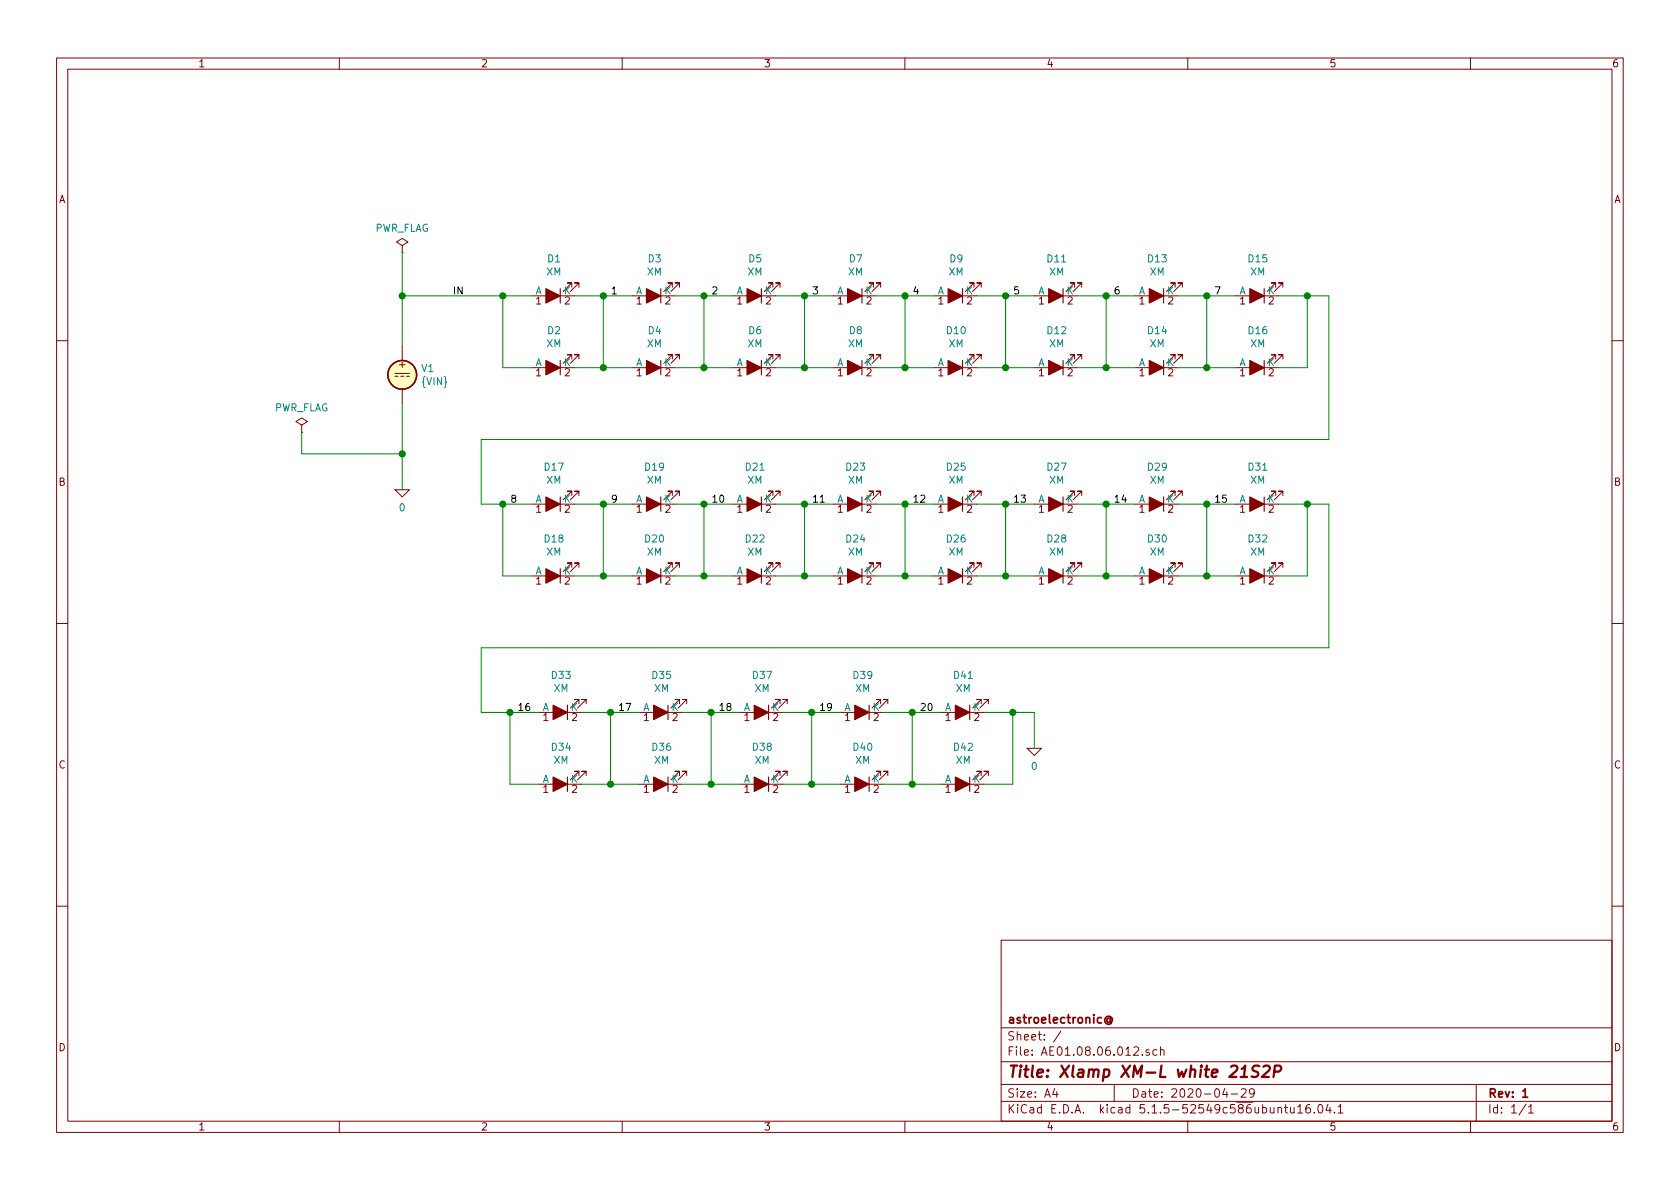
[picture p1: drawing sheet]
EESchema Schematic File Version 4
EELAYER 30 0
EELAYER END
$Descr A4 11693 8268
encoding utf-8
Sheet 1 1
Title "Xlamp XM-L white 21S2P"
Date "2020-04-29"
Rev "1"
Comp "astroelectronic@"
Comment1 ""
Comment2 ""
Comment3 ""
Comment4 ""
$EndDescr
$Comp
L power:PWR_FLAG #FLG02
U 1 1
P 2800 1750
F 0 "#FLG02" H 2800 1825 50  0001 C CNN
F 1 "PWR_FLAG" H 2800 1923 50  0000 C CNN
F 2 "" H 2800 1750 50  0001 C CNN
F 3 "~" H 2800 1750 50  0001 C CNN
	1    2800 1750
	1    0    0    -1  
$EndComp
$Comp
L power:PWR_FLAG #FLG01
U 1 1
P 2100 3000
F 0 "#FLG01" H 2100 3075 50  0001 C CNN
F 1 "PWR_FLAG" H 2100 3173 50  0000 C CNN
F 2 "" H 2100 3000 50  0001 C CNN
F 3 "~" H 2100 3000 50  0001 C CNN
	1    2100 3000
	1    0    0    -1  
$EndComp
Wire Wire Line
	2100 3150 2100 3000
Wire Wire Line
	2800 3150 2100 3150
$Comp
L pspice:0 #GND01
U 1 1
P 2800 3400
F 0 "#GND01" H 2800 3300 50  0001 C CNN
F 1 "0" H 2800 3277 50  0000 C CNN
F 2 "" H 2800 3400 50  0001 C CNN
F 3 "~" H 2800 3400 50  0001 C CNN
	1    2800 3400
	1    0    0    -1  
$EndComp
$Comp
L Simulation_SPICE:VDC V1
U 1 1
P 2800 2600
F 0 "V1" H 2930 2646 50  0000 L CNN
F 1 "{VIN}" H 2930 2555 50  0000 L CNN
F 2 "" H 2800 2600 50  0001 C CNN
F 3 "~" H 2800 2600 50  0001 C CNN
F 4 "Y" H 2800 2600 50  0001 L CNN "Spice_Netlist_Enabled"
F 5 "V" H 2800 2600 50  0001 L CNN "Spice_Primitive"
	1    2800 2600
	1    0    0    -1  
$EndComp
Wire Wire Line
	2800 2800 2800 3150
Connection ~ 2800 3150
Wire Wire Line
	2800 3150 2800 3400
Wire Wire Line
	2800 1750 2800 2050
Wire Wire Line
	3700 2050 3500 2050
Wire Wire Line
	4700 2050 4900 2050
Wire Wire Line
	5400 2050 5600 2050
Wire Wire Line
	4000 2050 4200 2050
Wire Wire Line
	9250 2050 9100 2050
Wire Wire Line
	6100 2050 6300 2050
Wire Wire Line
	6800 2050 7000 2050
Wire Wire Line
	8200 2050 8400 2050
Wire Wire Line
	7500 2050 7700 2050
Wire Wire Line
	4700 2550 4900 2550
Wire Wire Line
	5400 2550 5600 2550
Wire Wire Line
	4000 2550 4200 2550
Wire Wire Line
	6100 2550 6300 2550
Wire Wire Line
	6800 2550 7000 2550
Wire Wire Line
	8200 2550 8400 2550
Wire Wire Line
	7500 2550 7700 2550
Wire Wire Line
	3700 2550 3500 2550
Wire Wire Line
	3500 2550 3500 2050
Wire Wire Line
	3500 2050 2800 2050
Wire Wire Line
	8900 2550 9100 2550
Wire Wire Line
	9100 2550 9100 2050
Connection ~ 9100 2050
Wire Wire Line
	9100 2050 8900 2050
Wire Wire Line
	4200 2550 4200 2050
Connection ~ 4200 2550
Wire Wire Line
	4200 2550 4400 2550
Connection ~ 4200 2050
Wire Wire Line
	4200 2050 4400 2050
Wire Wire Line
	4900 2550 4900 2050
Connection ~ 4900 2550
Wire Wire Line
	4900 2550 5100 2550
Connection ~ 4900 2050
Wire Wire Line
	4900 2050 5100 2050
Wire Wire Line
	5600 2550 5600 2050
Connection ~ 5600 2550
Wire Wire Line
	5600 2550 5800 2550
Connection ~ 5600 2050
Wire Wire Line
	5600 2050 5800 2050
Wire Wire Line
	6300 2550 6300 2050
Connection ~ 6300 2550
Wire Wire Line
	6300 2550 6500 2550
Connection ~ 6300 2050
Wire Wire Line
	6300 2050 6500 2050
Wire Wire Line
	7000 2550 7000 2050
Connection ~ 7000 2550
Wire Wire Line
	7000 2550 7200 2550
Connection ~ 7000 2050
Wire Wire Line
	7000 2050 7200 2050
Wire Wire Line
	7700 2550 7700 2050
Connection ~ 7700 2550
Wire Wire Line
	7700 2550 7900 2550
Connection ~ 7700 2050
Wire Wire Line
	7700 2050 7900 2050
Wire Wire Line
	8400 2550 8400 2050
Connection ~ 8400 2550
Wire Wire Line
	8400 2550 8600 2550
Connection ~ 8400 2050
Wire Wire Line
	8400 2050 8600 2050
Text Label 4250 2050 0    50   ~ 0
1
Text Label 4950 2050 0    50   ~ 0
2
Text Label 5650 2050 0    50   ~ 0
3
Text Label 6350 2050 0    50   ~ 0
4
Text Label 7050 2050 0    50   ~ 0
5
Text Label 7750 2050 0    50   ~ 0
6
Text Label 8450 2050 0    50   ~ 0
7
Connection ~ 2800 2050
Wire Wire Line
	2800 2050 2800 2400
$Comp
L AE01.17.06.000:LED_ALT_SIM D1
U 1 1
P 3850 2050
F 0 "D1" H 3843 1795 50  0000 C CNN
F 1 "XM" H 3843 1886 50  0000 C CNN
F 2 "" H 3850 2050 50  0001 C CNN
F 3 "~" H 3850 2050 50  0001 C CNN
F 4 "D" H 3850 2050 50  0001 C CNN "Spice_Primitive"
F 5 "XM" H 3850 2050 50  0001 C CNN "Spice_Model"
F 6 "Y" H 3850 2050 50  0001 C CNN "Spice_Netlist_Enabled"
F 7 "models/XLamp-XML-spice.txt" H 3850 2050 50  0001 C CNN "Spice_Lib_File"
	1    3850 2050
	-1   0    0    1   
$EndComp
$Comp
L AE01.17.06.000:LED_ALT_SIM D2
U 1 1
P 3850 2550
F 0 "D2" H 3843 2295 50  0000 C CNN
F 1 "XM" H 3843 2386 50  0000 C CNN
F 2 "" H 3850 2550 50  0001 C CNN
F 3 "~" H 3850 2550 50  0001 C CNN
F 4 "models/XLamp-XML-spice.txt" H 3850 2550 50  0001 C CNN "Spice_Lib_File"
F 5 "XM" H 3850 2550 50  0001 C CNN "Spice_Model"
F 6 "Y" H 3850 2550 50  0001 C CNN "Spice_Netlist_Enabled"
F 7 "D" H 3850 2550 50  0001 C CNN "Spice_Primitive"
	1    3850 2550
	-1   0    0    1   
$EndComp
$Comp
L AE01.17.06.000:LED_ALT_SIM D3
U 1 1
P 4550 2050
F 0 "D3" H 4543 1795 50  0000 C CNN
F 1 "XM" H 4543 1886 50  0000 C CNN
F 2 "" H 4550 2050 50  0001 C CNN
F 3 "~" H 4550 2050 50  0001 C CNN
F 4 "models/XLamp-XML-spice.txt" H 4550 2050 50  0001 C CNN "Spice_Lib_File"
F 5 "XM" H 4550 2050 50  0001 C CNN "Spice_Model"
F 6 "Y" H 4550 2050 50  0001 C CNN "Spice_Netlist_Enabled"
F 7 "D" H 4550 2050 50  0001 C CNN "Spice_Primitive"
	1    4550 2050
	-1   0    0    1   
$EndComp
$Comp
L AE01.17.06.000:LED_ALT_SIM D4
U 1 1
P 4550 2550
F 0 "D4" H 4543 2295 50  0000 C CNN
F 1 "XM" H 4543 2386 50  0000 C CNN
F 2 "" H 4550 2550 50  0001 C CNN
F 3 "~" H 4550 2550 50  0001 C CNN
F 4 "models/XLamp-XML-spice.txt" H 4550 2550 50  0001 C CNN "Spice_Lib_File"
F 5 "XM" H 4550 2550 50  0001 C CNN "Spice_Model"
F 6 "Y" H 4550 2550 50  0001 C CNN "Spice_Netlist_Enabled"
F 7 "D" H 4550 2550 50  0001 C CNN "Spice_Primitive"
	1    4550 2550
	-1   0    0    1   
$EndComp
$Comp
L AE01.17.06.000:LED_ALT_SIM D5
U 1 1
P 5250 2050
F 0 "D5" H 5243 1795 50  0000 C CNN
F 1 "XM" H 5243 1886 50  0000 C CNN
F 2 "" H 5250 2050 50  0001 C CNN
F 3 "~" H 5250 2050 50  0001 C CNN
F 4 "models/XLamp-XML-spice.txt" H 5250 2050 50  0001 C CNN "Spice_Lib_File"
F 5 "XM" H 5250 2050 50  0001 C CNN "Spice_Model"
F 6 "Y" H 5250 2050 50  0001 C CNN "Spice_Netlist_Enabled"
F 7 "D" H 5250 2050 50  0001 C CNN "Spice_Primitive"
	1    5250 2050
	-1   0    0    1   
$EndComp
$Comp
L AE01.17.06.000:LED_ALT_SIM D6
U 1 1
P 5250 2550
F 0 "D6" H 5243 2295 50  0000 C CNN
F 1 "XM" H 5243 2386 50  0000 C CNN
F 2 "" H 5250 2550 50  0001 C CNN
F 3 "~" H 5250 2550 50  0001 C CNN
F 4 "models/XLamp-XML-spice.txt" H 5250 2550 50  0001 C CNN "Spice_Lib_File"
F 5 "XM" H 5250 2550 50  0001 C CNN "Spice_Model"
F 6 "Y" H 5250 2550 50  0001 C CNN "Spice_Netlist_Enabled"
F 7 "D" H 5250 2550 50  0001 C CNN "Spice_Primitive"
	1    5250 2550
	-1   0    0    1   
$EndComp
$Comp
L AE01.17.06.000:LED_ALT_SIM D7
U 1 1
P 5950 2050
F 0 "D7" H 5943 1795 50  0000 C CNN
F 1 "XM" H 5943 1886 50  0000 C CNN
F 2 "" H 5950 2050 50  0001 C CNN
F 3 "~" H 5950 2050 50  0001 C CNN
F 4 "models/XLamp-XML-spice.txt" H 5950 2050 50  0001 C CNN "Spice_Lib_File"
F 5 "XM" H 5950 2050 50  0001 C CNN "Spice_Model"
F 6 "Y" H 5950 2050 50  0001 C CNN "Spice_Netlist_Enabled"
F 7 "D" H 5950 2050 50  0001 C CNN "Spice_Primitive"
	1    5950 2050
	-1   0    0    1   
$EndComp
$Comp
L AE01.17.06.000:LED_ALT_SIM D8
U 1 1
P 5950 2550
F 0 "D8" H 5943 2295 50  0000 C CNN
F 1 "XM" H 5943 2386 50  0000 C CNN
F 2 "" H 5950 2550 50  0001 C CNN
F 3 "~" H 5950 2550 50  0001 C CNN
F 4 "models/XLamp-XML-spice.txt" H 5950 2550 50  0001 C CNN "Spice_Lib_File"
F 5 "XM" H 5950 2550 50  0001 C CNN "Spice_Model"
F 6 "Y" H 5950 2550 50  0001 C CNN "Spice_Netlist_Enabled"
F 7 "D" H 5950 2550 50  0001 C CNN "Spice_Primitive"
	1    5950 2550
	-1   0    0    1   
$EndComp
$Comp
L AE01.17.06.000:LED_ALT_SIM D9
U 1 1
P 6650 2050
F 0 "D9" H 6643 1795 50  0000 C CNN
F 1 "XM" H 6643 1886 50  0000 C CNN
F 2 "" H 6650 2050 50  0001 C CNN
F 3 "~" H 6650 2050 50  0001 C CNN
F 4 "models/XLamp-XML-spice.txt" H 6650 2050 50  0001 C CNN "Spice_Lib_File"
F 5 "XM" H 6650 2050 50  0001 C CNN "Spice_Model"
F 6 "Y" H 6650 2050 50  0001 C CNN "Spice_Netlist_Enabled"
F 7 "D" H 6650 2050 50  0001 C CNN "Spice_Primitive"
	1    6650 2050
	-1   0    0    1   
$EndComp
$Comp
L AE01.17.06.000:LED_ALT_SIM D10
U 1 1
P 6650 2550
F 0 "D10" H 6643 2295 50  0000 C CNN
F 1 "XM" H 6643 2386 50  0000 C CNN
F 2 "" H 6650 2550 50  0001 C CNN
F 3 "~" H 6650 2550 50  0001 C CNN
F 4 "models/XLamp-XML-spice.txt" H 6650 2550 50  0001 C CNN "Spice_Lib_File"
F 5 "XM" H 6650 2550 50  0001 C CNN "Spice_Model"
F 6 "Y" H 6650 2550 50  0001 C CNN "Spice_Netlist_Enabled"
F 7 "D" H 6650 2550 50  0001 C CNN "Spice_Primitive"
	1    6650 2550
	-1   0    0    1   
$EndComp
$Comp
L AE01.17.06.000:LED_ALT_SIM D11
U 1 1
P 7350 2050
F 0 "D11" H 7343 1795 50  0000 C CNN
F 1 "XM" H 7343 1886 50  0000 C CNN
F 2 "" H 7350 2050 50  0001 C CNN
F 3 "~" H 7350 2050 50  0001 C CNN
F 4 "models/XLamp-XML-spice.txt" H 7350 2050 50  0001 C CNN "Spice_Lib_File"
F 5 "XM" H 7350 2050 50  0001 C CNN "Spice_Model"
F 6 "Y" H 7350 2050 50  0001 C CNN "Spice_Netlist_Enabled"
F 7 "D" H 7350 2050 50  0001 C CNN "Spice_Primitive"
	1    7350 2050
	-1   0    0    1   
$EndComp
$Comp
L AE01.17.06.000:LED_ALT_SIM D12
U 1 1
P 7350 2550
F 0 "D12" H 7343 2295 50  0000 C CNN
F 1 "XM" H 7343 2386 50  0000 C CNN
F 2 "" H 7350 2550 50  0001 C CNN
F 3 "~" H 7350 2550 50  0001 C CNN
F 4 "models/XLamp-XML-spice.txt" H 7350 2550 50  0001 C CNN "Spice_Lib_File"
F 5 "XM" H 7350 2550 50  0001 C CNN "Spice_Model"
F 6 "Y" H 7350 2550 50  0001 C CNN "Spice_Netlist_Enabled"
F 7 "D" H 7350 2550 50  0001 C CNN "Spice_Primitive"
	1    7350 2550
	-1   0    0    1   
$EndComp
$Comp
L AE01.17.06.000:LED_ALT_SIM D13
U 1 1
P 8050 2050
F 0 "D13" H 8043 1795 50  0000 C CNN
F 1 "XM" H 8043 1886 50  0000 C CNN
F 2 "" H 8050 2050 50  0001 C CNN
F 3 "~" H 8050 2050 50  0001 C CNN
F 4 "models/XLamp-XML-spice.txt" H 8050 2050 50  0001 C CNN "Spice_Lib_File"
F 5 "XM" H 8050 2050 50  0001 C CNN "Spice_Model"
F 6 "Y" H 8050 2050 50  0001 C CNN "Spice_Netlist_Enabled"
F 7 "D" H 8050 2050 50  0001 C CNN "Spice_Primitive"
	1    8050 2050
	-1   0    0    1   
$EndComp
$Comp
L AE01.17.06.000:LED_ALT_SIM D14
U 1 1
P 8050 2550
F 0 "D14" H 8043 2295 50  0000 C CNN
F 1 "XM" H 8043 2386 50  0000 C CNN
F 2 "" H 8050 2550 50  0001 C CNN
F 3 "~" H 8050 2550 50  0001 C CNN
F 4 "models/XLamp-XML-spice.txt" H 8050 2550 50  0001 C CNN "Spice_Lib_File"
F 5 "XM" H 8050 2550 50  0001 C CNN "Spice_Model"
F 6 "Y" H 8050 2550 50  0001 C CNN "Spice_Netlist_Enabled"
F 7 "D" H 8050 2550 50  0001 C CNN "Spice_Primitive"
	1    8050 2550
	-1   0    0    1   
$EndComp
$Comp
L AE01.17.06.000:LED_ALT_SIM D15
U 1 1
P 8750 2050
F 0 "D15" H 8743 1795 50  0000 C CNN
F 1 "XM" H 8743 1886 50  0000 C CNN
F 2 "" H 8750 2050 50  0001 C CNN
F 3 "~" H 8750 2050 50  0001 C CNN
F 4 "models/XLamp-XML-spice.txt" H 8750 2050 50  0001 C CNN "Spice_Lib_File"
F 5 "XM" H 8750 2050 50  0001 C CNN "Spice_Model"
F 6 "Y" H 8750 2050 50  0001 C CNN "Spice_Netlist_Enabled"
F 7 "D" H 8750 2050 50  0001 C CNN "Spice_Primitive"
	1    8750 2050
	-1   0    0    1   
$EndComp
$Comp
L AE01.17.06.000:LED_ALT_SIM D16
U 1 1
P 8750 2550
F 0 "D16" H 8743 2295 50  0000 C CNN
F 1 "XM" H 8743 2386 50  0000 C CNN
F 2 "" H 8750 2550 50  0001 C CNN
F 3 "~" H 8750 2550 50  0001 C CNN
F 4 "models/XLamp-XML-spice.txt" H 8750 2550 50  0001 C CNN "Spice_Lib_File"
F 5 "XM" H 8750 2550 50  0001 C CNN "Spice_Model"
F 6 "Y" H 8750 2550 50  0001 C CNN "Spice_Netlist_Enabled"
F 7 "D" H 8750 2550 50  0001 C CNN "Spice_Primitive"
	1    8750 2550
	-1   0    0    1   
$EndComp
Wire Wire Line
	3700 3500 3500 3500
Wire Wire Line
	4700 3500 4900 3500
Wire Wire Line
	5400 3500 5600 3500
Wire Wire Line
	4000 3500 4200 3500
Wire Wire Line
	9250 3500 9100 3500
Wire Wire Line
	6100 3500 6300 3500
Wire Wire Line
	6800 3500 7000 3500
Wire Wire Line
	8200 3500 8400 3500
Wire Wire Line
	7500 3500 7700 3500
Wire Wire Line
	4700 4000 4900 4000
Wire Wire Line
	5400 4000 5600 4000
Wire Wire Line
	4000 4000 4200 4000
Wire Wire Line
	6100 4000 6300 4000
Wire Wire Line
	6800 4000 7000 4000
Wire Wire Line
	8200 4000 8400 4000
Wire Wire Line
	7500 4000 7700 4000
Wire Wire Line
	3700 4000 3500 4000
Wire Wire Line
	3500 4000 3500 3500
Wire Wire Line
	8900 4000 9100 4000
Wire Wire Line
	9100 4000 9100 3500
Connection ~ 9100 3500
Wire Wire Line
	9100 3500 8900 3500
Wire Wire Line
	4200 4000 4200 3500
Connection ~ 4200 4000
Wire Wire Line
	4200 4000 4400 4000
Connection ~ 4200 3500
Wire Wire Line
	4200 3500 4400 3500
Wire Wire Line
	4900 4000 4900 3500
Connection ~ 4900 4000
Wire Wire Line
	4900 4000 5100 4000
Connection ~ 4900 3500
Wire Wire Line
	4900 3500 5100 3500
Wire Wire Line
	5600 4000 5600 3500
Connection ~ 5600 4000
Wire Wire Line
	5600 4000 5800 4000
Connection ~ 5600 3500
Wire Wire Line
	5600 3500 5800 3500
Wire Wire Line
	6300 4000 6300 3500
Connection ~ 6300 4000
Wire Wire Line
	6300 4000 6500 4000
Connection ~ 6300 3500
Wire Wire Line
	6300 3500 6500 3500
Wire Wire Line
	7000 4000 7000 3500
Connection ~ 7000 4000
Wire Wire Line
	7000 4000 7200 4000
Connection ~ 7000 3500
Wire Wire Line
	7000 3500 7200 3500
Wire Wire Line
	7700 4000 7700 3500
Connection ~ 7700 4000
Wire Wire Line
	7700 4000 7900 4000
Connection ~ 7700 3500
Wire Wire Line
	7700 3500 7900 3500
Wire Wire Line
	8400 4000 8400 3500
Connection ~ 8400 4000
Wire Wire Line
	8400 4000 8600 4000
Connection ~ 8400 3500
Wire Wire Line
	8400 3500 8600 3500
Text Label 4250 3500 0    50   ~ 0
9
Text Label 4950 3500 0    50   ~ 0
10
Text Label 5650 3500 0    50   ~ 0
11
Text Label 6350 3500 0    50   ~ 0
12
Text Label 7050 3500 0    50   ~ 0
13
Text Label 7750 3500 0    50   ~ 0
14
Text Label 8450 3500 0    50   ~ 0
15
$Comp
L AE01.17.06.000:LED_ALT_SIM D17
U 1 1
P 3850 3500
F 0 "D17" H 3843 3245 50  0000 C CNN
F 1 "XM" H 3843 3336 50  0000 C CNN
F 2 "" H 3850 3500 50  0001 C CNN
F 3 "~" H 3850 3500 50  0001 C CNN
F 4 "D" H 3850 3500 50  0001 C CNN "Spice_Primitive"
F 5 "XM" H 3850 3500 50  0001 C CNN "Spice_Model"
F 6 "Y" H 3850 3500 50  0001 C CNN "Spice_Netlist_Enabled"
F 7 "models/XLamp-XML-spice.txt" H 3850 3500 50  0001 C CNN "Spice_Lib_File"
	1    3850 3500
	-1   0    0    1   
$EndComp
$Comp
L AE01.17.06.000:LED_ALT_SIM D18
U 1 1
P 3850 4000
F 0 "D18" H 3843 3745 50  0000 C CNN
F 1 "XM" H 3843 3836 50  0000 C CNN
F 2 "" H 3850 4000 50  0001 C CNN
F 3 "~" H 3850 4000 50  0001 C CNN
F 4 "models/XLamp-XML-spice.txt" H 3850 4000 50  0001 C CNN "Spice_Lib_File"
F 5 "XM" H 3850 4000 50  0001 C CNN "Spice_Model"
F 6 "Y" H 3850 4000 50  0001 C CNN "Spice_Netlist_Enabled"
F 7 "D" H 3850 4000 50  0001 C CNN "Spice_Primitive"
	1    3850 4000
	-1   0    0    1   
$EndComp
$Comp
L AE01.17.06.000:LED_ALT_SIM D19
U 1 1
P 4550 3500
F 0 "D19" H 4543 3245 50  0000 C CNN
F 1 "XM" H 4543 3336 50  0000 C CNN
F 2 "" H 4550 3500 50  0001 C CNN
F 3 "~" H 4550 3500 50  0001 C CNN
F 4 "models/XLamp-XML-spice.txt" H 4550 3500 50  0001 C CNN "Spice_Lib_File"
F 5 "XM" H 4550 3500 50  0001 C CNN "Spice_Model"
F 6 "Y" H 4550 3500 50  0001 C CNN "Spice_Netlist_Enabled"
F 7 "D" H 4550 3500 50  0001 C CNN "Spice_Primitive"
	1    4550 3500
	-1   0    0    1   
$EndComp
$Comp
L AE01.17.06.000:LED_ALT_SIM D20
U 1 1
P 4550 4000
F 0 "D20" H 4543 3745 50  0000 C CNN
F 1 "XM" H 4543 3836 50  0000 C CNN
F 2 "" H 4550 4000 50  0001 C CNN
F 3 "~" H 4550 4000 50  0001 C CNN
F 4 "models/XLamp-XML-spice.txt" H 4550 4000 50  0001 C CNN "Spice_Lib_File"
F 5 "XM" H 4550 4000 50  0001 C CNN "Spice_Model"
F 6 "Y" H 4550 4000 50  0001 C CNN "Spice_Netlist_Enabled"
F 7 "D" H 4550 4000 50  0001 C CNN "Spice_Primitive"
	1    4550 4000
	-1   0    0    1   
$EndComp
$Comp
L AE01.17.06.000:LED_ALT_SIM D21
U 1 1
P 5250 3500
F 0 "D21" H 5243 3245 50  0000 C CNN
F 1 "XM" H 5243 3336 50  0000 C CNN
F 2 "" H 5250 3500 50  0001 C CNN
F 3 "~" H 5250 3500 50  0001 C CNN
F 4 "models/XLamp-XML-spice.txt" H 5250 3500 50  0001 C CNN "Spice_Lib_File"
F 5 "XM" H 5250 3500 50  0001 C CNN "Spice_Model"
F 6 "Y" H 5250 3500 50  0001 C CNN "Spice_Netlist_Enabled"
F 7 "D" H 5250 3500 50  0001 C CNN "Spice_Primitive"
	1    5250 3500
	-1   0    0    1   
$EndComp
$Comp
L AE01.17.06.000:LED_ALT_SIM D22
U 1 1
P 5250 4000
F 0 "D22" H 5243 3745 50  0000 C CNN
F 1 "XM" H 5243 3836 50  0000 C CNN
F 2 "" H 5250 4000 50  0001 C CNN
F 3 "~" H 5250 4000 50  0001 C CNN
F 4 "models/XLamp-XML-spice.txt" H 5250 4000 50  0001 C CNN "Spice_Lib_File"
F 5 "XM" H 5250 4000 50  0001 C CNN "Spice_Model"
F 6 "Y" H 5250 4000 50  0001 C CNN "Spice_Netlist_Enabled"
F 7 "D" H 5250 4000 50  0001 C CNN "Spice_Primitive"
	1    5250 4000
	-1   0    0    1   
$EndComp
$Comp
L AE01.17.06.000:LED_ALT_SIM D23
U 1 1
P 5950 3500
F 0 "D23" H 5943 3245 50  0000 C CNN
F 1 "XM" H 5943 3336 50  0000 C CNN
F 2 "" H 5950 3500 50  0001 C CNN
F 3 "~" H 5950 3500 50  0001 C CNN
F 4 "models/XLamp-XML-spice.txt" H 5950 3500 50  0001 C CNN "Spice_Lib_File"
F 5 "XM" H 5950 3500 50  0001 C CNN "Spice_Model"
F 6 "Y" H 5950 3500 50  0001 C CNN "Spice_Netlist_Enabled"
F 7 "D" H 5950 3500 50  0001 C CNN "Spice_Primitive"
	1    5950 3500
	-1   0    0    1   
$EndComp
$Comp
L AE01.17.06.000:LED_ALT_SIM D24
U 1 1
P 5950 4000
F 0 "D24" H 5943 3745 50  0000 C CNN
F 1 "XM" H 5943 3836 50  0000 C CNN
F 2 "" H 5950 4000 50  0001 C CNN
F 3 "~" H 5950 4000 50  0001 C CNN
F 4 "models/XLamp-XML-spice.txt" H 5950 4000 50  0001 C CNN "Spice_Lib_File"
F 5 "XM" H 5950 4000 50  0001 C CNN "Spice_Model"
F 6 "Y" H 5950 4000 50  0001 C CNN "Spice_Netlist_Enabled"
F 7 "D" H 5950 4000 50  0001 C CNN "Spice_Primitive"
	1    5950 4000
	-1   0    0    1   
$EndComp
$Comp
L AE01.17.06.000:LED_ALT_SIM D25
U 1 1
P 6650 3500
F 0 "D25" H 6643 3245 50  0000 C CNN
F 1 "XM" H 6643 3336 50  0000 C CNN
F 2 "" H 6650 3500 50  0001 C CNN
F 3 "~" H 6650 3500 50  0001 C CNN
F 4 "models/XLamp-XML-spice.txt" H 6650 3500 50  0001 C CNN "Spice_Lib_File"
F 5 "XM" H 6650 3500 50  0001 C CNN "Spice_Model"
F 6 "Y" H 6650 3500 50  0001 C CNN "Spice_Netlist_Enabled"
F 7 "D" H 6650 3500 50  0001 C CNN "Spice_Primitive"
	1    6650 3500
	-1   0    0    1   
$EndComp
$Comp
L AE01.17.06.000:LED_ALT_SIM D26
U 1 1
P 6650 4000
F 0 "D26" H 6643 3745 50  0000 C CNN
F 1 "XM" H 6643 3836 50  0000 C CNN
F 2 "" H 6650 4000 50  0001 C CNN
F 3 "~" H 6650 4000 50  0001 C CNN
F 4 "models/XLamp-XML-spice.txt" H 6650 4000 50  0001 C CNN "Spice_Lib_File"
F 5 "XM" H 6650 4000 50  0001 C CNN "Spice_Model"
F 6 "Y" H 6650 4000 50  0001 C CNN "Spice_Netlist_Enabled"
F 7 "D" H 6650 4000 50  0001 C CNN "Spice_Primitive"
	1    6650 4000
	-1   0    0    1   
$EndComp
$Comp
L AE01.17.06.000:LED_ALT_SIM D27
U 1 1
P 7350 3500
F 0 "D27" H 7343 3245 50  0000 C CNN
F 1 "XM" H 7343 3336 50  0000 C CNN
F 2 "" H 7350 3500 50  0001 C CNN
F 3 "~" H 7350 3500 50  0001 C CNN
F 4 "models/XLamp-XML-spice.txt" H 7350 3500 50  0001 C CNN "Spice_Lib_File"
F 5 "XM" H 7350 3500 50  0001 C CNN "Spice_Model"
F 6 "Y" H 7350 3500 50  0001 C CNN "Spice_Netlist_Enabled"
F 7 "D" H 7350 3500 50  0001 C CNN "Spice_Primitive"
	1    7350 3500
	-1   0    0    1   
$EndComp
$Comp
L AE01.17.06.000:LED_ALT_SIM D28
U 1 1
P 7350 4000
F 0 "D28" H 7343 3745 50  0000 C CNN
F 1 "XM" H 7343 3836 50  0000 C CNN
F 2 "" H 7350 4000 50  0001 C CNN
F 3 "~" H 7350 4000 50  0001 C CNN
F 4 "models/XLamp-XML-spice.txt" H 7350 4000 50  0001 C CNN "Spice_Lib_File"
F 5 "XM" H 7350 4000 50  0001 C CNN "Spice_Model"
F 6 "Y" H 7350 4000 50  0001 C CNN "Spice_Netlist_Enabled"
F 7 "D" H 7350 4000 50  0001 C CNN "Spice_Primitive"
	1    7350 4000
	-1   0    0    1   
$EndComp
$Comp
L AE01.17.06.000:LED_ALT_SIM D29
U 1 1
P 8050 3500
F 0 "D29" H 8043 3245 50  0000 C CNN
F 1 "XM" H 8043 3336 50  0000 C CNN
F 2 "" H 8050 3500 50  0001 C CNN
F 3 "~" H 8050 3500 50  0001 C CNN
F 4 "models/XLamp-XML-spice.txt" H 8050 3500 50  0001 C CNN "Spice_Lib_File"
F 5 "XM" H 8050 3500 50  0001 C CNN "Spice_Model"
F 6 "Y" H 8050 3500 50  0001 C CNN "Spice_Netlist_Enabled"
F 7 "D" H 8050 3500 50  0001 C CNN "Spice_Primitive"
	1    8050 3500
	-1   0    0    1   
$EndComp
$Comp
L AE01.17.06.000:LED_ALT_SIM D30
U 1 1
P 8050 4000
F 0 "D30" H 8043 3745 50  0000 C CNN
F 1 "XM" H 8043 3836 50  0000 C CNN
F 2 "" H 8050 4000 50  0001 C CNN
F 3 "~" H 8050 4000 50  0001 C CNN
F 4 "models/XLamp-XML-spice.txt" H 8050 4000 50  0001 C CNN "Spice_Lib_File"
F 5 "XM" H 8050 4000 50  0001 C CNN "Spice_Model"
F 6 "Y" H 8050 4000 50  0001 C CNN "Spice_Netlist_Enabled"
F 7 "D" H 8050 4000 50  0001 C CNN "Spice_Primitive"
	1    8050 4000
	-1   0    0    1   
$EndComp
$Comp
L AE01.17.06.000:LED_ALT_SIM D31
U 1 1
P 8750 3500
F 0 "D31" H 8743 3245 50  0000 C CNN
F 1 "XM" H 8743 3336 50  0000 C CNN
F 2 "" H 8750 3500 50  0001 C CNN
F 3 "~" H 8750 3500 50  0001 C CNN
F 4 "models/XLamp-XML-spice.txt" H 8750 3500 50  0001 C CNN "Spice_Lib_File"
F 5 "XM" H 8750 3500 50  0001 C CNN "Spice_Model"
F 6 "Y" H 8750 3500 50  0001 C CNN "Spice_Netlist_Enabled"
F 7 "D" H 8750 3500 50  0001 C CNN "Spice_Primitive"
	1    8750 3500
	-1   0    0    1   
$EndComp
$Comp
L AE01.17.06.000:LED_ALT_SIM D32
U 1 1
P 8750 4000
F 0 "D32" H 8743 3745 50  0000 C CNN
F 1 "XM" H 8743 3836 50  0000 C CNN
F 2 "" H 8750 4000 50  0001 C CNN
F 3 "~" H 8750 4000 50  0001 C CNN
F 4 "models/XLamp-XML-spice.txt" H 8750 4000 50  0001 C CNN "Spice_Lib_File"
F 5 "XM" H 8750 4000 50  0001 C CNN "Spice_Model"
F 6 "Y" H 8750 4000 50  0001 C CNN "Spice_Netlist_Enabled"
F 7 "D" H 8750 4000 50  0001 C CNN "Spice_Primitive"
	1    8750 4000
	-1   0    0    1   
$EndComp
Wire Wire Line
	3500 3500 3350 3500
Wire Wire Line
	3350 3500 3350 3050
Wire Wire Line
	3350 3050 9250 3050
Wire Wire Line
	9250 3050 9250 2050
Text Label 3550 3500 0    50   ~ 0
8
Connection ~ 3500 3500
$Comp
L pspice:0 #GND02
U 1 1
P 7200 5200
F 0 "#GND02" H 7200 5100 50  0001 C CNN
F 1 "0" H 7200 5077 50  0000 C CNN
F 2 "" H 7200 5200 50  0001 C CNN
F 3 "~" H 7200 5200 50  0001 C CNN
	1    7200 5200
	1    0    0    -1  
$EndComp
Wire Wire Line
	7200 4950 7200 5200
Wire Wire Line
	7200 4950 7050 4950
Wire Wire Line
	3350 4950 3550 4950
Wire Wire Line
	4750 4950 4950 4950
Wire Wire Line
	4050 4950 4250 4950
Wire Wire Line
	4750 5450 4950 5450
Wire Wire Line
	4050 5450 4250 5450
Wire Wire Line
	6850 5450 7050 5450
Wire Wire Line
	7050 5450 7050 4950
Connection ~ 7050 4950
Wire Wire Line
	7050 4950 6850 4950
Wire Wire Line
	3550 5450 3550 4950
Wire Wire Line
	3550 5450 3750 5450
Connection ~ 3550 4950
Wire Wire Line
	3550 4950 3750 4950
Wire Wire Line
	4250 5450 4250 4950
Connection ~ 4250 5450
Wire Wire Line
	4250 5450 4450 5450
Connection ~ 4250 4950
Wire Wire Line
	4250 4950 4450 4950
Wire Wire Line
	4950 5450 4950 4950
Connection ~ 4950 5450
Wire Wire Line
	4950 5450 5150 5450
Connection ~ 4950 4950
Wire Wire Line
	4950 4950 5150 4950
Text Label 3600 4950 0    50   ~ 0
16
Text Label 4300 4950 0    50   ~ 0
17
Text Label 5000 4950 0    50   ~ 0
18
$Comp
L AE01.17.06.000:LED_ALT_SIM D33
U 1 1
P 3900 4950
F 0 "D33" H 3893 4695 50  0000 C CNN
F 1 "XM" H 3893 4786 50  0000 C CNN
F 2 "" H 3900 4950 50  0001 C CNN
F 3 "~" H 3900 4950 50  0001 C CNN
F 4 "models/XLamp-XML-spice.txt" H 3900 4950 50  0001 C CNN "Spice_Lib_File"
F 5 "XM" H 3900 4950 50  0001 C CNN "Spice_Model"
F 6 "Y" H 3900 4950 50  0001 C CNN "Spice_Netlist_Enabled"
F 7 "D" H 3900 4950 50  0001 C CNN "Spice_Primitive"
	1    3900 4950
	-1   0    0    1   
$EndComp
$Comp
L AE01.17.06.000:LED_ALT_SIM D34
U 1 1
P 3900 5450
F 0 "D34" H 3893 5195 50  0000 C CNN
F 1 "XM" H 3893 5286 50  0000 C CNN
F 2 "" H 3900 5450 50  0001 C CNN
F 3 "~" H 3900 5450 50  0001 C CNN
F 4 "models/XLamp-XML-spice.txt" H 3900 5450 50  0001 C CNN "Spice_Lib_File"
F 5 "XM" H 3900 5450 50  0001 C CNN "Spice_Model"
F 6 "Y" H 3900 5450 50  0001 C CNN "Spice_Netlist_Enabled"
F 7 "D" H 3900 5450 50  0001 C CNN "Spice_Primitive"
	1    3900 5450
	-1   0    0    1   
$EndComp
$Comp
L AE01.17.06.000:LED_ALT_SIM D35
U 1 1
P 4600 4950
F 0 "D35" H 4593 4695 50  0000 C CNN
F 1 "XM" H 4593 4786 50  0000 C CNN
F 2 "" H 4600 4950 50  0001 C CNN
F 3 "~" H 4600 4950 50  0001 C CNN
F 4 "models/XLamp-XML-spice.txt" H 4600 4950 50  0001 C CNN "Spice_Lib_File"
F 5 "XM" H 4600 4950 50  0001 C CNN "Spice_Model"
F 6 "Y" H 4600 4950 50  0001 C CNN "Spice_Netlist_Enabled"
F 7 "D" H 4600 4950 50  0001 C CNN "Spice_Primitive"
	1    4600 4950
	-1   0    0    1   
$EndComp
$Comp
L AE01.17.06.000:LED_ALT_SIM D36
U 1 1
P 4600 5450
F 0 "D36" H 4593 5195 50  0000 C CNN
F 1 "XM" H 4593 5286 50  0000 C CNN
F 2 "" H 4600 5450 50  0001 C CNN
F 3 "~" H 4600 5450 50  0001 C CNN
F 4 "models/XLamp-XML-spice.txt" H 4600 5450 50  0001 C CNN "Spice_Lib_File"
F 5 "XM" H 4600 5450 50  0001 C CNN "Spice_Model"
F 6 "Y" H 4600 5450 50  0001 C CNN "Spice_Netlist_Enabled"
F 7 "D" H 4600 5450 50  0001 C CNN "Spice_Primitive"
	1    4600 5450
	-1   0    0    1   
$EndComp
$Comp
L AE01.17.06.000:LED_ALT_SIM D37
U 1 1
P 5300 4950
F 0 "D37" H 5293 4695 50  0000 C CNN
F 1 "XM" H 5293 4786 50  0000 C CNN
F 2 "" H 5300 4950 50  0001 C CNN
F 3 "~" H 5300 4950 50  0001 C CNN
F 4 "models/XLamp-XML-spice.txt" H 5300 4950 50  0001 C CNN "Spice_Lib_File"
F 5 "XM" H 5300 4950 50  0001 C CNN "Spice_Model"
F 6 "Y" H 5300 4950 50  0001 C CNN "Spice_Netlist_Enabled"
F 7 "D" H 5300 4950 50  0001 C CNN "Spice_Primitive"
	1    5300 4950
	-1   0    0    1   
$EndComp
$Comp
L AE01.17.06.000:LED_ALT_SIM D38
U 1 1
P 5300 5450
F 0 "D38" H 5293 5195 50  0000 C CNN
F 1 "XM" H 5293 5286 50  0000 C CNN
F 2 "" H 5300 5450 50  0001 C CNN
F 3 "~" H 5300 5450 50  0001 C CNN
F 4 "models/XLamp-XML-spice.txt" H 5300 5450 50  0001 C CNN "Spice_Lib_File"
F 5 "XM" H 5300 5450 50  0001 C CNN "Spice_Model"
F 6 "Y" H 5300 5450 50  0001 C CNN "Spice_Netlist_Enabled"
F 7 "D" H 5300 5450 50  0001 C CNN "Spice_Primitive"
	1    5300 5450
	-1   0    0    1   
$EndComp
Text Label 3150 2050 0    50   ~ 0
IN
Wire Wire Line
	3350 4950 3350 4500
Wire Wire Line
	3350 4500 9250 4500
Wire Wire Line
	9250 4500 9250 3500
Connection ~ 3500 2050
Wire Wire Line
	5450 4950 5650 4950
Wire Wire Line
	5450 5450 5650 5450
Wire Wire Line
	5650 5450 5650 4950
Connection ~ 5650 5450
Wire Wire Line
	5650 5450 5850 5450
Connection ~ 5650 4950
Wire Wire Line
	5650 4950 5850 4950
Text Label 5700 4950 0    50   ~ 0
19
$Comp
L AE01.17.06.000:LED_ALT_SIM D39
U 1 1
P 6000 4950
F 0 "D39" H 5993 4695 50  0000 C CNN
F 1 "XM" H 5993 4786 50  0000 C CNN
F 2 "" H 6000 4950 50  0001 C CNN
F 3 "~" H 6000 4950 50  0001 C CNN
F 4 "models/XLamp-XML-spice.txt" H 6000 4950 50  0001 C CNN "Spice_Lib_File"
F 5 "XM" H 6000 4950 50  0001 C CNN "Spice_Model"
F 6 "Y" H 6000 4950 50  0001 C CNN "Spice_Netlist_Enabled"
F 7 "D" H 6000 4950 50  0001 C CNN "Spice_Primitive"
	1    6000 4950
	-1   0    0    1   
$EndComp
$Comp
L AE01.17.06.000:LED_ALT_SIM D40
U 1 1
P 6000 5450
F 0 "D40" H 5993 5195 50  0000 C CNN
F 1 "XM" H 5993 5286 50  0000 C CNN
F 2 "" H 6000 5450 50  0001 C CNN
F 3 "~" H 6000 5450 50  0001 C CNN
F 4 "models/XLamp-XML-spice.txt" H 6000 5450 50  0001 C CNN "Spice_Lib_File"
F 5 "XM" H 6000 5450 50  0001 C CNN "Spice_Model"
F 6 "Y" H 6000 5450 50  0001 C CNN "Spice_Netlist_Enabled"
F 7 "D" H 6000 5450 50  0001 C CNN "Spice_Primitive"
	1    6000 5450
	-1   0    0    1   
$EndComp
Wire Wire Line
	6150 4950 6350 4950
Wire Wire Line
	6150 5450 6350 5450
Wire Wire Line
	6350 5450 6350 4950
Connection ~ 6350 5450
Wire Wire Line
	6350 5450 6550 5450
Connection ~ 6350 4950
Wire Wire Line
	6350 4950 6550 4950
Text Label 6400 4950 0    50   ~ 0
20
$Comp
L AE01.17.06.000:LED_ALT_SIM D41
U 1 1
P 6700 4950
F 0 "D41" H 6693 4695 50  0000 C CNN
F 1 "XM" H 6693 4786 50  0000 C CNN
F 2 "" H 6700 4950 50  0001 C CNN
F 3 "~" H 6700 4950 50  0001 C CNN
F 4 "models/XLamp-XML-spice.txt" H 6700 4950 50  0001 C CNN "Spice_Lib_File"
F 5 "XM" H 6700 4950 50  0001 C CNN "Spice_Model"
F 6 "Y" H 6700 4950 50  0001 C CNN "Spice_Netlist_Enabled"
F 7 "D" H 6700 4950 50  0001 C CNN "Spice_Primitive"
	1    6700 4950
	-1   0    0    1   
$EndComp
$Comp
L AE01.17.06.000:LED_ALT_SIM D42
U 1 1
P 6700 5450
F 0 "D42" H 6693 5195 50  0000 C CNN
F 1 "XM" H 6693 5286 50  0000 C CNN
F 2 "" H 6700 5450 50  0001 C CNN
F 3 "~" H 6700 5450 50  0001 C CNN
F 4 "models/XLamp-XML-spice.txt" H 6700 5450 50  0001 C CNN "Spice_Lib_File"
F 5 "XM" H 6700 5450 50  0001 C CNN "Spice_Model"
F 6 "Y" H 6700 5450 50  0001 C CNN "Spice_Netlist_Enabled"
F 7 "D" H 6700 5450 50  0001 C CNN "Spice_Primitive"
	1    6700 5450
	-1   0    0    1   
$EndComp
$EndSCHEMATC
